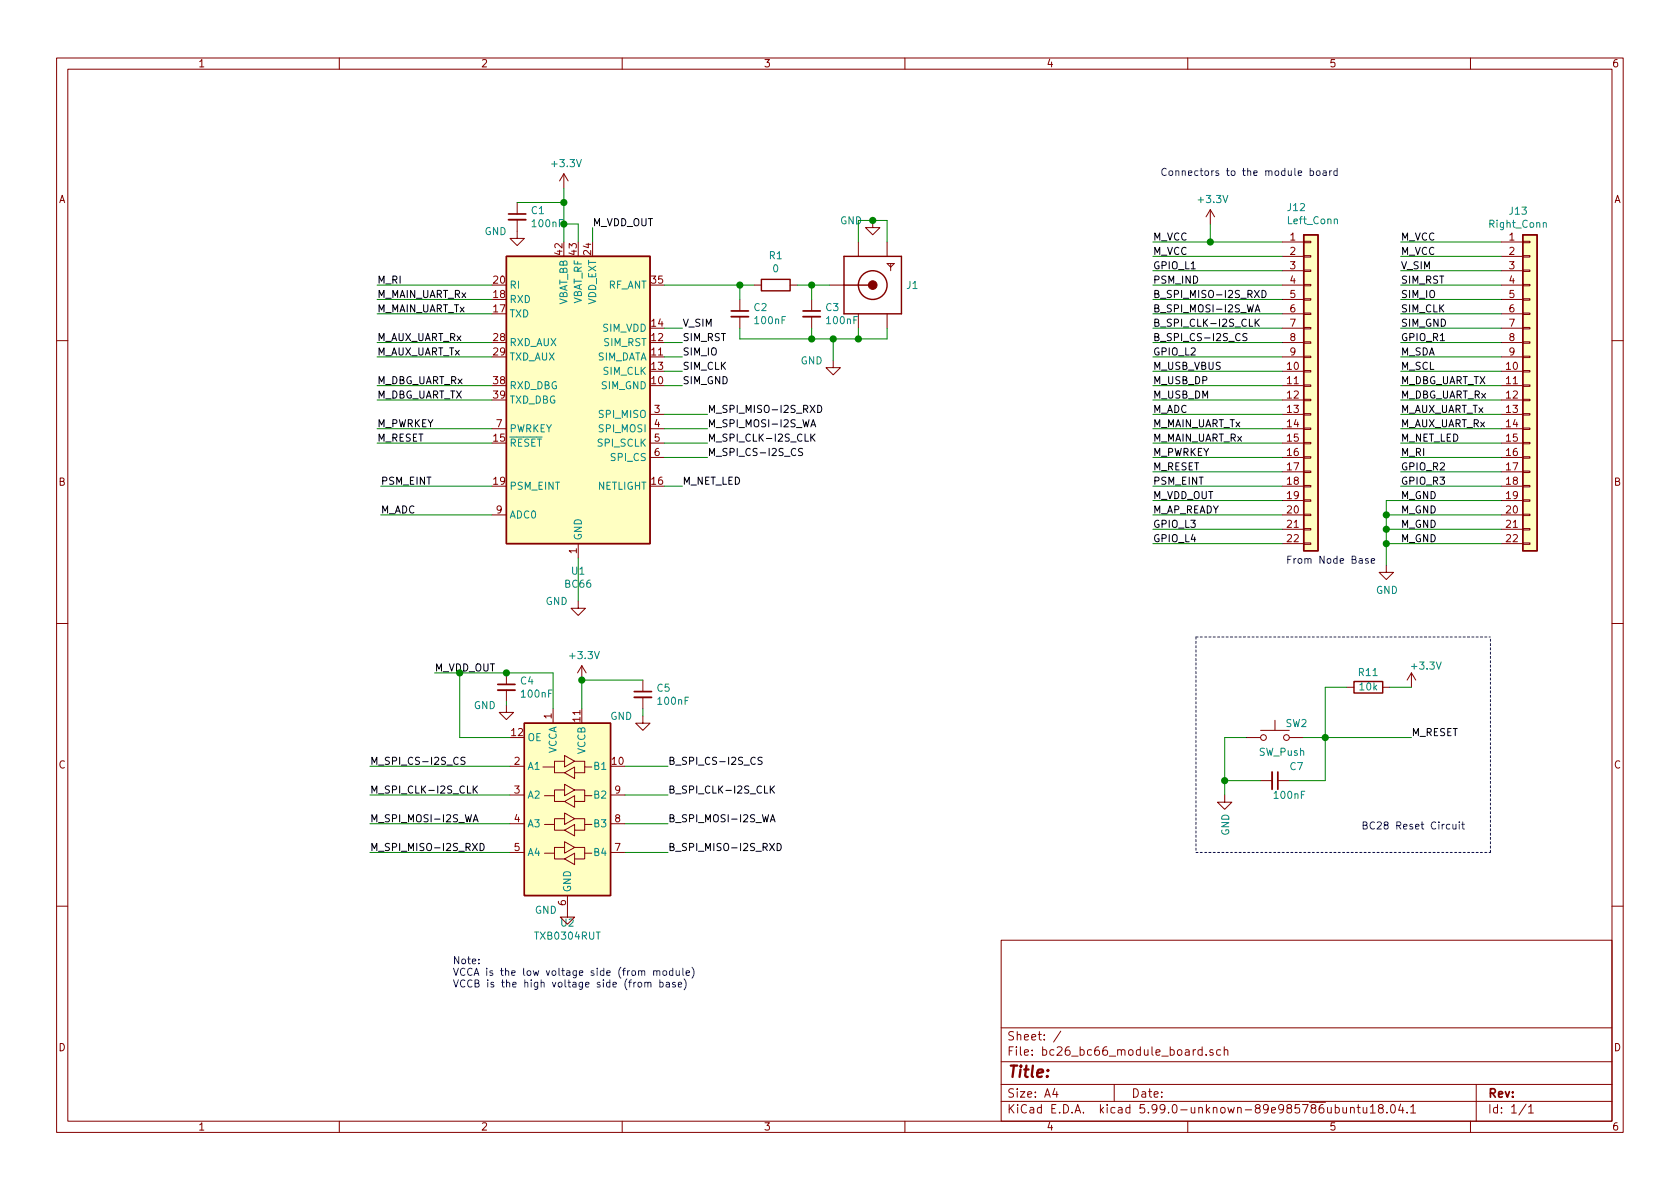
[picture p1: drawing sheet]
EESchema Schematic File Version 5
EELAYER 30 0
EELAYER END
$Descr A4 11693 8268
encoding utf-8
Sheet 1 1
Title ""
Date ""
Rev ""
Comp ""
Comment1 ""
Comment2 ""
Comment3 ""
Comment4 ""
Comment5 ""
Comment6 ""
Comment7 ""
Comment8 ""
Comment9 ""
$EndDescr
$Comp
L Switch:SW_Push SW2
U 1 1
P 8875 5125
F 0 "SW2" H 9025 5225 50  0000 C CNN
F 1 "SW_Push" H 8925 5025 50  0000 C CNN
F 2 "Button_Switch_SMD:SW_SPST_FSMSM" H 8875 5325 50  0001 C CNN
F 3 "~" H 8875 5325 50  0001 C CNN
	1    8875 5125
	1    0    0    -1  
$EndComp
Connection ~ 9225 5125
Wire Wire Line
	9225 5125 9075 5125
Wire Wire Line
	9225 5425 9225 5125
Wire Wire Line
	8975 5425 9225 5425
$Comp
L Device:C_Small C7
U 1 1
P 8875 5425
F 0 "C7" V 8775 5575 50  0000 C CNN
F 1 "100nF" V 8975 5525 50  0000 C CNN
F 2 "Capacitor_SMD:C_0603_1608Metric" H 8875 5425 50  0001 C CNN
F 3 "~" H 8875 5425 50  0001 C CNN
	1    8875 5425
	0    1    1    0   
$EndComp
$Comp
L power:GND #PWR0130
U 1 1
P 8525 5525
F 0 "#PWR0130" H 8525 5275 50  0001 C CNN
F 1 "GND" V 8530 5397 50  0000 R CNN
F 2 "" H 8525 5525 50  0001 C CNN
F 3 "" H 8525 5525 50  0001 C CNN
	1    8525 5525
	1    0    0    -1  
$EndComp
Connection ~ 8525 5425
Wire Wire Line
	8525 5425 8525 5525
Wire Wire Line
	8525 5125 8525 5425
Wire Wire Line
	8775 5425 8525 5425
Wire Wire Line
	8675 5125 8525 5125
Wire Notes Line
	8325 4425 8325 5925
$Comp
L power:+3.3V #PWR0137
U 1 1
P 9825 4775
F 0 "#PWR0137" H 9825 4625 50  0001 C CNN
F 1 "+3.3V" H 9925 4925 50  0000 C CNN
F 2 "" H 9825 4775 50  0001 C CNN
F 3 "" H 9825 4775 50  0001 C CNN
	1    9825 4775
	1    0    0    -1  
$EndComp
$Comp
L Device:R R11
U 1 1
P 9525 4775
F 0 "R11" V 9625 4775 50  0000 C CNN
F 1 "10k" V 9525 4775 50  0000 C CNN
F 2 "Resistor_SMD:R_0603_1608Metric" V 9455 4775 50  0001 C CNN
F 3 "~" H 9525 4775 50  0001 C CNN
	1    9525 4775
	0    -1   -1   0   
$EndComp
Wire Wire Line
	9225 4775 9225 5125
Wire Wire Line
	9825 4775 9675 4775
Wire Wire Line
	9225 5125 9825 5125
Text Label 9750 3575 0    50   ~ 0
M_GND
Text Label 9750 3675 0    50   ~ 0
M_GND
Text Label 9750 3775 0    50   ~ 0
M_GND
Text Label 9750 3475 0    50   ~ 0
M_GND
$Comp
L power:GND #PWR0101
U 1 1
P 9650 3925
F 0 "#PWR0101" H 9650 3675 50  0001 C CNN
F 1 "GND" H 9655 3752 50  0000 C CNN
F 2 "" H 9650 3925 50  0001 C CNN
F 3 "" H 9650 3925 50  0001 C CNN
	1    9650 3925
	1    0    0    -1  
$EndComp
Connection ~ 9650 3575
Connection ~ 9650 3675
Wire Notes Line
	10375 5925 10375 4425
Wire Notes Line
	8325 5925 10375 5925
Wire Notes Line
	8325 4425 10375 4425
Text Notes 9475 5775 0    50   ~ 0
BC28 Reset Circuit
Text Label 9825 5125 0    50   ~ 0
M_RESET
Connection ~ 9650 3775
Wire Wire Line
	9375 4775 9225 4775
Wire Wire Line
	9650 3775 9650 3925
Text Notes 8950 3925 0    50   ~ 0
From Node Base
Text Label 8025 1675 0    50   ~ 0
M_VCC
Text Notes 8075 1225 0    50   ~ 0
Connectors to the module board
Wire Wire Line
	8025 1675 8425 1675
Wire Wire Line
	8925 1775 8025 1775
$Comp
L power:+3.3V #PWR0149
U 1 1
P 8425 1550
F 0 "#PWR0149" H 8425 1400 50  0001 C CNN
F 1 "+3.3V" H 8440 1723 50  0000 C CNN
F 2 "" H 8425 1550 50  0001 C CNN
F 3 "" H 8425 1550 50  0001 C CNN
	1    8425 1550
	1    0    0    -1  
$EndComp
Wire Wire Line
	8425 1550 8425 1675
Wire Wire Line
	8425 1675 8925 1675
Text Label 8025 2175 0    50   ~ 0
B_SPI_MOSI-I2S_WA
Text Label 8025 2275 0    50   ~ 0
B_SPI_CLK-I2S_CLK
Text Label 8025 2375 0    50   ~ 0
B_SPI_CS-I2S_CS
Text Label 8025 2475 0    50   ~ 0
GPIO_L2
Text Label 8025 2575 0    50   ~ 0
M_USB_VBUS
Text Label 8025 2075 0    50   ~ 0
B_SPI_MISO-I2S_RXD
Wire Wire Line
	8025 2075 8925 2075
Wire Wire Line
	8925 2175 8025 2175
Wire Wire Line
	8025 2275 8925 2275
Wire Wire Line
	8925 2375 8025 2375
Text Label 8025 1875 0    50   ~ 0
GPIO_L1
Text Label 8025 1775 0    50   ~ 0
M_VCC
Text Label 8025 1975 0    50   ~ 0
PSM_IND
Wire Wire Line
	8025 1875 8925 1875
Wire Wire Line
	8925 1975 8025 1975
Text Label 8025 2675 0    50   ~ 0
M_USB_DP
Text Label 8025 2775 0    50   ~ 0
M_USB_DM
Text Label 8025 2875 0    50   ~ 0
M_ADC
Wire Wire Line
	8025 2675 8925 2675
Wire Wire Line
	8925 2775 8025 2775
Wire Wire Line
	8025 2875 8925 2875
$Comp
L Connector_Generic:Conn_01x22 J12
U 1 1
P 9125 2675
F 0 "J12" H 8955 3917 50  0000 L CNN
F 1 "Left_Conn" H 8955 3826 50  0000 L CNN
F 2 "Connector_PinHeader_1.27mm:PinHeader_1x22_P1.27mm_Vertical" H 9125 2675 50  0001 C CNN
F 3 "~" H 9125 2675 50  0001 C CNN
	1    9125 2675
	1    0    0    -1  
$EndComp
Wire Wire Line
	8025 2475 8925 2475
Wire Wire Line
	8925 2575 8025 2575
Text Label 9750 2075 0    50   ~ 0
SIM_IO
Text Label 9750 2175 0    50   ~ 0
SIM_CLK
Text Label 9750 1975 0    50   ~ 0
SIM_RST
Text Label 9750 1875 0    50   ~ 0
V_SIM
Text Label 9750 1775 0    50   ~ 0
M_VCC
Text Label 9750 2875 0    50   ~ 0
M_AUX_UART_Tx
Text Label 9750 2475 0    50   ~ 0
M_SDA
$Comp
L Connector_Generic:Conn_01x22 J13
U 1 1
P 10650 2675
F 0 "J13" H 10568 3892 50  0000 C CNN
F 1 "Right_Conn" H 10568 3801 50  0000 C CNN
F 2 "Connector_PinHeader_1.27mm:PinHeader_1x22_P1.27mm_Vertical" H 10650 2675 50  0001 C CNN
F 3 "~" H 10650 2675 50  0001 C CNN
	1    10650 2675
	1    0    0    -1  
$EndComp
Wire Wire Line
	10450 1775 9750 1775
Wire Wire Line
	9750 1875 10450 1875
Wire Wire Line
	10450 1975 9750 1975
Wire Wire Line
	9750 2075 10450 2075
Wire Wire Line
	10450 2475 9750 2475
Text Label 9750 2675 0    50   ~ 0
M_DBG_UART_TX
Text Label 9750 2775 0    50   ~ 0
M_DBG_UART_Rx
Text Label 9750 2975 0    50   ~ 0
M_AUX_UART_Rx
Text Label 9750 3075 0    50   ~ 0
M_NET_LED
Wire Wire Line
	9750 2975 10450 2975
Wire Wire Line
	10450 3075 9750 3075
Connection ~ 8425 1675
Text Label 9750 1675 0    50   ~ 0
M_VCC
Text Label 9750 2575 0    50   ~ 0
M_SCL
Text Label 9750 2275 0    50   ~ 0
SIM_GND
Wire Wire Line
	9750 1675 10450 1675
Wire Wire Line
	10450 2175 9750 2175
Wire Wire Line
	9750 2275 10450 2275
Wire Wire Line
	10450 2375 9750 2375
Text Label 9750 2375 0    50   ~ 0
GPIO_R1
Wire Wire Line
	9750 2675 10450 2675
Wire Wire Line
	10450 2775 9750 2775
Wire Wire Line
	10450 2875 9750 2875
Wire Wire Line
	9750 2575 10450 2575
Text Label 8025 3375 0    50   ~ 0
PSM_EINT
Text Label 8025 3575 0    50   ~ 0
M_AP_READY
Text Label 8025 3675 0    50   ~ 0
GPIO_L3
Text Label 8025 3775 0    50   ~ 0
GPIO_L4
Text Label 8025 3475 0    50   ~ 0
M_VDD_OUT
Text Label 8025 2975 0    50   ~ 0
M_MAIN_UART_Tx
Text Label 8025 3075 0    50   ~ 0
M_MAIN_UART_Rx
Text Label 8025 3175 0    50   ~ 0
M_PWRKEY
Wire Wire Line
	8925 2975 8025 2975
Wire Wire Line
	8025 3075 8925 3075
Text Label 9750 3175 0    50   ~ 0
M_RI
Wire Wire Line
	8925 3175 8025 3175
Wire Wire Line
	8025 3275 8925 3275
Wire Wire Line
	8925 3375 8025 3375
Wire Wire Line
	8025 3475 8925 3475
Wire Wire Line
	8925 3575 8025 3575
Wire Wire Line
	8025 3675 8925 3675
Wire Wire Line
	8925 3775 8025 3775
Text Label 9750 3275 0    50   ~ 0
GPIO_R2
Text Label 9750 3375 0    50   ~ 0
GPIO_R3
Wire Wire Line
	9750 3175 10450 3175
Wire Wire Line
	9650 3475 9650 3575
Wire Wire Line
	10450 3275 9750 3275
Wire Wire Line
	9750 3375 10450 3375
Wire Wire Line
	9650 3775 10450 3775
Wire Wire Line
	9650 3475 10450 3475
Wire Wire Line
	9650 3575 10450 3575
Wire Wire Line
	9650 3575 9650 3675
Wire Wire Line
	9650 3675 10450 3675
Wire Wire Line
	9650 3675 9650 3775
Text Label 8025 3275 0    50   ~ 0
M_RESET
$Comp
L DLY_Customized:1865 J1
U 1 1
P 6075 1975
F 0 "J1" H 6305 1975 50  0000 L CNN
F 1 "1865" H 6275 1675 50  0001 L BNN
F 2 "LTD_Customized:SMA_Antenna" H 5875 2325 50  0001 L BNN
F 3 "Bad" H 6325 1775 50  0001 L BNN
F 4 "SMA Connector" H 6325 2225 50  0001 L BNN "Field4"
	1    6075 1975
	1    0    0    -1  
$EndComp
Wire Wire Line
	6175 2275 6175 2350
Wire Wire Line
	6175 2350 5975 2350
Wire Wire Line
	5975 2275 5975 2350
$Comp
L power:GND #PWR0106
U 1 1
P 6075 1525
F 0 "#PWR0106" H 6075 1275 50  0001 C CNN
F 1 "GND" H 5925 1525 50  0000 C CNN
F 2 "" H 6075 1525 50  0001 C CNN
F 3 "" H 6075 1525 50  0001 C CNN
	1    6075 1525
	1    0    0    -1  
$EndComp
Wire Wire Line
	5975 1675 5975 1525
Wire Wire Line
	5975 1525 6075 1525
Wire Wire Line
	6175 1675 6175 1525
Wire Wire Line
	6175 1525 6075 1525
Connection ~ 6075 1525
Connection ~ 5150 1975
Wire Wire Line
	5150 1975 5250 1975
Wire Wire Line
	5150 2275 5150 2350
Wire Wire Line
	5150 2350 5650 2350
Wire Wire Line
	5650 2275 5650 2350
$Comp
L Device:C_Small C3
U 1 1
P 5650 2175
F 0 "C3" H 5742 2221 50  0000 L CNN
F 1 "100nF" H 5742 2130 50  0000 L CNN
F 2 "Capacitor_SMD:C_0603_1608Metric" H 5650 2175 50  0001 C CNN
F 3 "~" H 5650 2175 50  0001 C CNN
	1    5650 2175
	1    0    0    -1  
$EndComp
$Comp
L power:GND #PWR0105
U 1 1
P 5800 2500
F 0 "#PWR0105" H 5800 2250 50  0001 C CNN
F 1 "GND" H 5650 2500 50  0000 C CNN
F 2 "" H 5800 2500 50  0001 C CNN
F 3 "" H 5800 2500 50  0001 C CNN
	1    5800 2500
	1    0    0    -1  
$EndComp
Connection ~ 5800 2350
Connection ~ 5975 2350
Connection ~ 5650 2350
Wire Wire Line
	5650 2350 5800 2350
$Comp
L power:+3.3V #PWR0102
U 1 1
P 3925 1300
F 0 "#PWR0102" H 3925 1150 50  0001 C CNN
F 1 "+3.3V" H 3940 1473 50  0000 C CNN
F 2 "" H 3925 1300 50  0001 C CNN
F 3 "" H 3925 1300 50  0001 C CNN
	1    3925 1300
	1    0    0    -1  
$EndComp
Wire Wire Line
	3925 1300 3925 1400
Wire Wire Line
	4025 1550 3925 1550
Text Label 4125 1575 0    50   ~ 0
M_VDD_OUT
Wire Wire Line
	4125 1575 4125 1675
Wire Wire Line
	3925 1400 3925 1550
Connection ~ 3925 1550
Wire Wire Line
	3925 1550 3925 1675
$Comp
L Device:C_Small C1
U 1 1
P 3600 1500
F 0 "C1" H 3692 1546 50  0000 L CNN
F 1 "100nF" H 3692 1455 50  0000 L CNN
F 2 "Capacitor_SMD:C_0603_1608Metric" H 3600 1500 50  0001 C CNN
F 3 "~" H 3600 1500 50  0001 C CNN
	1    3600 1500
	1    0    0    -1  
$EndComp
Wire Wire Line
	3600 1400 3925 1400
Connection ~ 3925 1400
$Comp
L power:GND #PWR0103
U 1 1
P 3600 1600
F 0 "#PWR0103" H 3600 1350 50  0001 C CNN
F 1 "GND" H 3450 1600 50  0000 C CNN
F 2 "" H 3600 1600 50  0001 C CNN
F 3 "" H 3600 1600 50  0001 C CNN
	1    3600 1600
	1    0    0    -1  
$EndComp
Text Label 2625 2375 0    50   ~ 0
M_AUX_UART_Rx
Text Label 2625 2475 0    50   ~ 0
M_AUX_UART_Tx
Text Label 2625 2775 0    50   ~ 0
M_DBG_UART_TX
Text Label 2625 2675 0    50   ~ 0
M_DBG_UART_Rx
Text Label 2625 2975 0    50   ~ 0
M_PWRKEY
Text Label 2625 3075 0    50   ~ 0
M_RESET
Text Label 2650 3375 0    50   ~ 0
PSM_EINT
Text Label 2650 3575 0    50   ~ 0
M_ADC
Text Label 2625 2075 0    50   ~ 0
M_MAIN_UART_Tx
Wire Wire Line
	3425 2175 2625 2175
Wire Wire Line
	3425 2075 2625 2075
Wire Wire Line
	3425 2375 2625 2375
Wire Wire Line
	2625 2475 3425 2475
Text Label 2625 1975 0    50   ~ 0
M_RI
Wire Wire Line
	2625 1975 3425 1975
Text Label 2625 2175 0    50   ~ 0
M_MAIN_UART_Rx
Wire Wire Line
	4025 1675 4025 1550
Wire Wire Line
	5150 2075 5150 1975
Text Label 4750 2575 0    50   ~ 0
SIM_CLK
Text Label 4750 2475 0    50   ~ 0
SIM_IO
Text Label 4750 2375 0    50   ~ 0
SIM_RST
Wire Wire Line
	4750 2475 4625 2475
Wire Wire Line
	4625 2575 4750 2575
$Comp
L Device:C_Small C2
U 1 1
P 5150 2175
F 0 "C2" H 5242 2221 50  0000 L CNN
F 1 "100nF" H 5242 2130 50  0000 L CNN
F 2 "Capacitor_SMD:C_0603_1608Metric" H 5150 2175 50  0001 C CNN
F 3 "~" H 5150 2175 50  0001 C CNN
	1    5150 2175
	1    0    0    -1  
$EndComp
Wire Wire Line
	4625 1975 5150 1975
Text Label 4750 2275 0    50   ~ 0
V_SIM
Wire Wire Line
	4750 2275 4625 2275
Wire Wire Line
	4625 2375 4750 2375
$Comp
L Device:R R1
U 1 1
P 5400 1975
F 0 "R1" V 5193 1975 50  0000 C CNN
F 1 "0" V 5284 1975 50  0000 C CNN
F 2 "Resistor_SMD:R_0603_1608Metric" V 5330 1975 50  0001 C CNN
F 3 "~" H 5400 1975 50  0001 C CNN
	1    5400 1975
	0    1    1    0   
$EndComp
Wire Wire Line
	5775 1975 5650 1975
Wire Wire Line
	5650 2075 5650 1975
Connection ~ 5650 1975
Wire Wire Line
	5650 1975 5550 1975
$Comp
L power:GND #PWR0104
U 1 1
P 4025 4175
F 0 "#PWR0104" H 4025 3925 50  0001 C CNN
F 1 "GND" H 3875 4175 50  0000 C CNN
F 2 "" H 4025 4175 50  0001 C CNN
F 3 "" H 4025 4175 50  0001 C CNN
	1    4025 4175
	1    0    0    -1  
$EndComp
Wire Wire Line
	4025 3875 4025 4175
Wire Wire Line
	4750 3375 4625 3375
Wire Wire Line
	4625 3175 4925 3175
Text Label 4925 3175 0    50   ~ 0
M_SPI_CS-I2S_CS
Text Label 4750 3375 0    50   ~ 0
M_NET_LED
Wire Wire Line
	5800 2350 5800 2500
Wire Wire Line
	5975 2350 5800 2350
Text Label 4925 2975 0    50   ~ 0
M_SPI_MOSI-I2S_WA
Text Label 4925 3075 0    50   ~ 0
M_SPI_CLK-I2S_CLK
Text Label 4925 2875 0    50   ~ 0
M_SPI_MISO-I2S_RXD
$Comp
L dly_customized:BC26 U1
U 1 1
P 4025 2675
F 0 "U1" H 4025 1486 50  0000 C CNN
F 1 "BC66" H 4025 1395 50  0000 C CNN
F 2 "RF_GSM:Quectel_BC66" H 4575 1625 50  0001 C CNN
F 3 "https://www.quectel.com/UploadImage/Downlad/Quectel_BC66_Hardware_Design_V1.1.pdf" H 5725 1675 50  0001 C CNN
	1    4025 2675
	1    0    0    -1  
$EndComp
Text Label 4750 2675 0    50   ~ 0
SIM_GND
Wire Wire Line
	4750 2675 4625 2675
Wire Wire Line
	4625 2875 4925 2875
Wire Wire Line
	4625 2975 4925 2975
Wire Wire Line
	4625 3075 4925 3075
Wire Wire Line
	3425 2675 2625 2675
Wire Wire Line
	2625 2775 3425 2775
Wire Wire Line
	3425 2975 2625 2975
Wire Wire Line
	3425 3075 2625 3075
Wire Wire Line
	2650 3375 3425 3375
Wire Wire Line
	3425 3575 2650 3575
Text Label 3025 4675 0    50   ~ 0
M_VDD_OUT
Wire Wire Line
	3025 4675 3200 4675
Connection ~ 3525 4675
Connection ~ 3200 4675
Wire Wire Line
	3200 4675 3525 4675
Wire Wire Line
	3850 4675 3850 4925
$Comp
L power:+3.3V #PWR0107
U 1 1
P 4050 4725
F 0 "#PWR0107" H 4050 4575 50  0001 C CNN
F 1 "+3.3V" H 4065 4898 50  0000 C CNN
F 2 "" H 4050 4725 50  0001 C CNN
F 3 "" H 4050 4725 50  0001 C CNN
	1    4050 4725
	1    0    0    -1  
$EndComp
Wire Wire Line
	4050 4725 4050 4925
Connection ~ 4050 4725
$Comp
L Device:C_Small C4
U 1 1
P 3525 4775
F 0 "C4" H 3617 4821 50  0000 L CNN
F 1 "100nF" H 3617 4730 50  0000 L CNN
F 2 "Capacitor_SMD:C_0603_1608Metric" H 3525 4775 50  0001 C CNN
F 3 "~" H 3525 4775 50  0001 C CNN
	1    3525 4775
	1    0    0    -1  
$EndComp
Wire Wire Line
	3525 4675 3850 4675
Wire Wire Line
	3525 4900 3525 4875
Text Label 2575 5325 0    50   ~ 0
M_SPI_CS-I2S_CS
Wire Wire Line
	2575 5325 3550 5325
$Comp
L Logic_LevelTranslator:TXB0304RUT U2
U 1 1
P 3950 5625
F 0 "U2" H 3950 4836 50  0000 C CNN
F 1 "TXB0304RUT" H 3950 4745 50  0000 C CNN
F 2 "Package_DFN_QFN:Texas_R_PUQFN-N12" H 3950 4875 50  0001 C CNN
F 3 "http://www.ti.com/lit/ds/symlink/txb0304.pdf" H 4060 5720 50  0001 C CNN
	1    3950 5625
	1    0    0    -1  
$EndComp
Text Notes 3150 6875 0    50   ~ 0
Note:\nVCCA is the low voltage side (from module)\nVCCB is the high voltage side (from base)
$Comp
L power:GND #PWR0108
U 1 1
P 3950 6325
F 0 "#PWR0108" H 3950 6075 50  0001 C CNN
F 1 "GND" H 3800 6325 50  0000 C CNN
F 2 "" H 3950 6325 50  0001 C CNN
F 3 "" H 3950 6325 50  0001 C CNN
	1    3950 6325
	1    0    0    -1  
$EndComp
Wire Wire Line
	4650 5725 4350 5725
Wire Wire Line
	4350 5925 4650 5925
$Comp
L Device:C_Small C5
U 1 1
P 4475 4825
F 0 "C5" H 4567 4871 50  0000 L CNN
F 1 "100nF" H 4567 4780 50  0000 L CNN
F 2 "Capacitor_SMD:C_0603_1608Metric" H 4475 4825 50  0001 C CNN
F 3 "~" H 4475 4825 50  0001 C CNN
	1    4475 4825
	1    0    0    -1  
$EndComp
Wire Wire Line
	4475 4725 4050 4725
$Comp
L power:GND #PWR0109
U 1 1
P 4475 4975
F 0 "#PWR0109" H 4475 4725 50  0001 C CNN
F 1 "GND" H 4325 4975 50  0000 C CNN
F 2 "" H 4475 4975 50  0001 C CNN
F 3 "" H 4475 4975 50  0001 C CNN
	1    4475 4975
	1    0    0    -1  
$EndComp
Wire Wire Line
	4475 4925 4475 4975
$Comp
L power:GND #PWR0110
U 1 1
P 3525 4900
F 0 "#PWR0110" H 3525 4650 50  0001 C CNN
F 1 "GND" H 3375 4900 50  0000 C CNN
F 2 "" H 3525 4900 50  0001 C CNN
F 3 "" H 3525 4900 50  0001 C CNN
	1    3525 4900
	1    0    0    -1  
$EndComp
Text Label 4650 5725 0    50   ~ 0
B_SPI_MOSI-I2S_WA
Text Label 4650 5925 0    50   ~ 0
B_SPI_MISO-I2S_RXD
Text Label 4650 5525 0    50   ~ 0
B_SPI_CLK-I2S_CLK
Text Label 4650 5325 0    50   ~ 0
B_SPI_CS-I2S_CS
Wire Wire Line
	3200 4675 3200 5125
Wire Wire Line
	3200 5125 3550 5125
Wire Wire Line
	4650 5325 4350 5325
Wire Wire Line
	4350 5525 4650 5525
Text Label 2575 5525 0    50   ~ 0
M_SPI_CLK-I2S_CLK
Text Label 2575 5725 0    50   ~ 0
M_SPI_MOSI-I2S_WA
Text Label 2575 5925 0    50   ~ 0
M_SPI_MISO-I2S_RXD
Wire Wire Line
	3550 5525 2575 5525
Wire Wire Line
	2575 5725 3550 5725
Wire Wire Line
	3550 5925 2575 5925
$EndSCHEMATC
